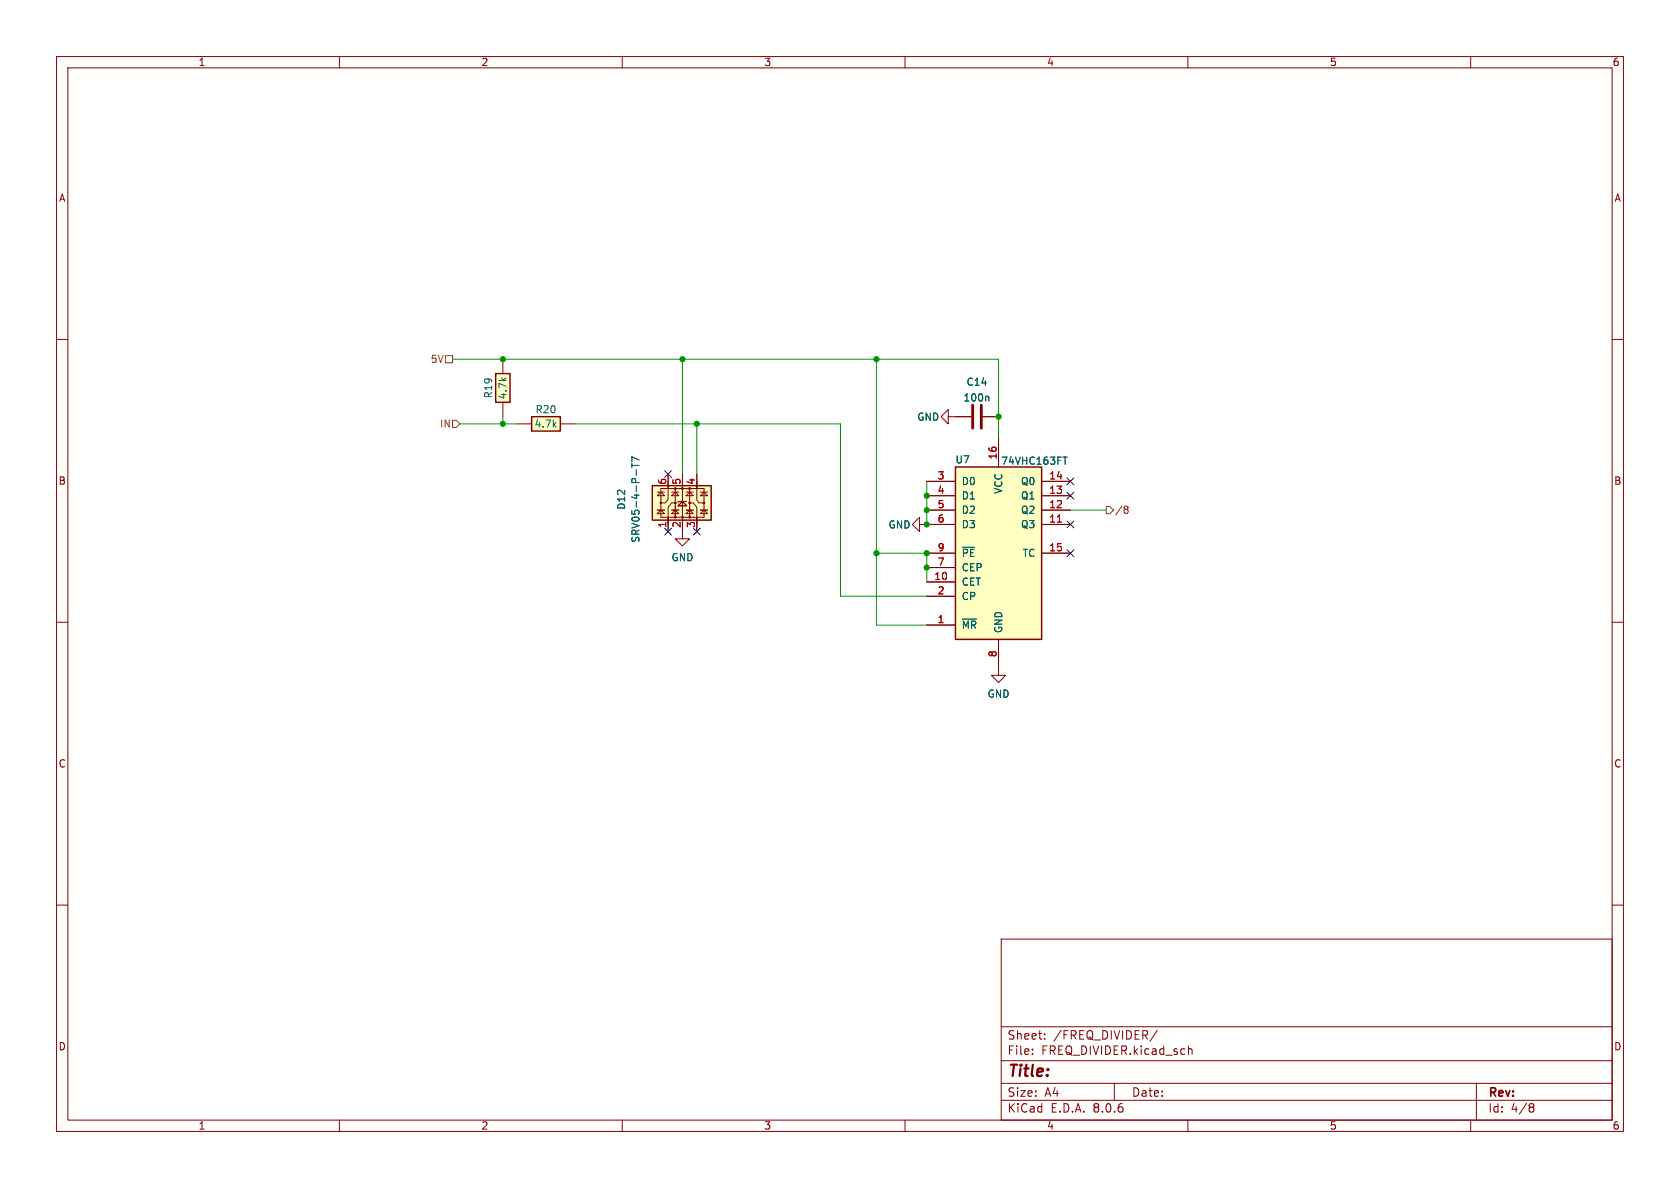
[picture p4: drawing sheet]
<svg xmlns="http://www.w3.org/2000/svg" width="297mm" height="210mm" viewBox="0 0 297 210" stroke-linecap="round" stroke-linejoin="round" font-family="sans-serif">
<g fill="none" stroke="#840000" stroke-width=".18">
<path d="M10 10h277v190h-277zM12 12h273v186h-273zM60 10v2M110 10v2M160 10v2M210 10v2M260 10v2M10 60h2M285 60h2M167.6 73.7v-1.3l-1.2 1.3 1.2 1.2v-1.2h1.3M10 110h2M285 110h2"/>
<path d="M10 160h2M285 160h2M177 166h108v32h-108zM60 198v2M110 198v2M160 198v2M177 194.5h108M177 191.5h108M177 187.5h108M177 181.5h108M182.5 186.3v.1M182.5 185.5v.1"/>
<path d="M184.7 183.6v.1M184.7 182.8v.1M197 191.5v3M204.6 182.1l-1.3 2M210 198v2M210.1 184.9v1.5M210.1 185.5l.2-.1 .4 .1v.9M260 198v2M261 191.5v6.5M270.6 195.1h.3l.3 .3-.3 .3M270.6 195.7h.3M270.9 195.7l.2 .2 .1 .4-.3 .3h-.3"/>
</g>
<path d="M87.6 66h2.6v5.1h-2.6z" fill="#ffffc2"/>
<path d="M87.6 66h2.6v5.1h-2.6z" fill="none" stroke="#840000" stroke-width=".25"/>
<path d="M88.9 63.5v2.5M88.9 71.1v2.6" fill="none" stroke="#840000" stroke-width=".18"/>
<path d="M94 73.7h5.1v2.5h-5.1z" fill="#ffffc2"/>
<path d="M94 73.7h5.1v2.5h-5.1z" fill="none" stroke="#840000" stroke-width=".25"/>
<path d="M91.4 74.9h2.6M99.1 74.9h2.5" fill="none" stroke="#840000" stroke-width=".18"/>
<path d="M115.3 85.9h10.4v6h-10.4z" fill="#ffffc2"/>
<path d="M115.3 85.9h10.4v6h-10.4z" fill="none" stroke="#840000" stroke-width=".25"/>
<g fill="none" stroke="#840000" stroke-width=".18">
<path d="M168.9 73.7h2.8M173.7 73.7h2.8M116.2 90.8l.6-.6 .7 .6zM116.2 90.2h1.3M116.2 87h1.3M116.8 87l.7 .6h-1.3zM116.8 86.4h7.7v5h-7.7zM118.1 85.1v3.2l-.5 .6h-.9M118.1 83.8v2.6M118.1 91.4v2.6M118.7 90.2h1.3M118.7 87h1.3"/>
<path d="M119.4 88.9h-.7l-.6 .8v3M119.4 90.2l.6 .6h-1.3zM119.4 87l.6 .6h-1.3zM119.4 86.4v5M120.6 88.6l.8 .8h-1.5zM120.6 83.8v11.5h1.3l-1.3 1.2-1.2-1.2h1.2M121.3 90.2h1.3M121.3 87h1.3M121.4 88.6h-1.5v.3M121.8 88.9h.8l.6 .8v3M121.9 90.2l.7 .6h-1.3zM121.9 87l.7 .6h-1.3z"/>
<path d="M121.9 86.4v5M123.2 85.1v3.3l.4 .5h.9M123.2 83.8v2.6M123.2 91.4v2.6M123.8 90.2h1.3M123.8 87h1.3M124.5 90.2l.6 .6h-1.3zM124.5 87l.6 .6h-1.3zM176.5 118.1v1.3h1.3l-1.3 1.3-1.2-1.3h1.2"/>
<circle cx="116.8" cy="88.9" r=".13"/>
<circle cx="119.4" cy="88.9" r=".13"/>
<circle cx="119.4" cy="91.4" r=".13"/>
<circle cx="119.4" cy="86.4" r=".13"/>
<circle cx="120.6" cy="91.4" r=".13"/>
<circle cx="120.6" cy="86.4" r=".13"/>
<circle cx="121.9" cy="86.4" r=".13"/>
<circle cx="121.9" cy="91.4" r=".13"/>
<circle cx="121.9" cy="88.9" r=".13"/>
<circle cx="124.5" cy="88.9" r=".13"/>
</g>
<path d="M174.6 70l.2 .2v.7M111.7 81.9v.7M111.7 82.3h1.3M112.5 83.1v.9M113 81.3l-1.3-.5v.8" fill="none" stroke="#006464" stroke-width=".18"/>
<path d="M172 71.6v4.1M173.5 71.6v4.1" fill="none" stroke="#840000" stroke-width=".51"/>
<path d="M168.9 82.6h15.2v30.4h-15.2z" fill="#ffffc2"/>
<path d="M168.9 82.6h15.2v30.4h-15.2z" fill="none" stroke="#840000" stroke-width=".25"/>
<g fill="none" stroke="#840000" stroke-width=".18">
<path d="M168.9 73.7h2.8M173.7 73.7h2.8M176.5 77.5v5.1M118.1 83.8v2.6M118.1 91.4v2.6M120.6 83.8v2.6M120.6 91.4v2.6M123.2 83.8v2.6M123.2 91.4v2.6M162.6 92.7v-1.3l-1.3 1.3 1.3 1.3v-1.3h6.3M163.8 90.2h5.1M163.8 87.6h5.1"/>
<path d="M163.8 85.1h5.1M163.8 97.8h5.1M184.1 92.7h5.1M184.1 90.2h5.1M184.1 87.6h5.1M184.1 85.1h5.1M184.1 97.8h5.1M163.8 110.5h5.1M163.8 102.9h5.1M163.8 105.4h5.1M163.8 100.3h5.1M176.5 113v5.1"/>
</g>
<path d="M174.6 70l.2 .2v.7M111.7 81.9v.7M111.7 82.3h1.3M112.5 83.1v.9M113 81.3l-1.3-.5v.8M170.2 96.7h2.1M187.9 80.8h.8M188.3 80.8v1.3M170.2 109.4h2.4" fill="none" stroke="#006464" stroke-width=".18"/>
<path d="M186.9 92.3h.8" fill="none" stroke="#a90000" stroke-width=".18"/>
<path d="M78.7 62.9h1.3v1.2h-1.3zM80 74.3h.6l.7 .6-.7 .7h-.6zM195.6 89.5h.6l.6 .7-.6 .6h-.6zM199 89.5h.2l.2 .2-.2 .3M199 90h.2M199.2 90l.2 .3v.2l-.1 .2h-.3" fill="none" stroke="#725600" stroke-width=".18"/>
<path d="M80 63.5h96.5v14M81.3 74.9h10.1M88.9 73.7v1.2M101.6 74.9h47v30.5h15.2M120.6 63.5v20.3M123.2 74.9v8.9M154.9 63.5v47h8.9M154.9 97.8h8.9v5.1M163.8 85.1v7.6M189.2 90.2h6.4" fill="none" stroke="#009600" stroke-width=".18"/>
<g fill="none" stroke="#000084" stroke-width=".18">
<path d="M117.5 93.4l1.2 1.2M117.5 83.2l1.2 1.2M118.7 93.4l-1.2 1.2M118.7 83.2l-1.2 1.2M122.6 93.4l1.2 1.2M123.8 93.4l-1.2 1.2M188.6 84.5l1.2 1.2M188.6 87l1.2 1.2M188.6 92.1l1.2 1.2M188.6 97.2l1.2 1.2M189.8 84.5l-1.2 1.2M189.8 87l-1.2 1.2"/>
<path d="M189.8 92.1l-1.2 1.2M189.8 97.2l-1.2 1.2"/>
</g>
<g fill="#009600" stroke="#009600" stroke-width=".18">
<circle cx="163.8" cy="100.3" r=".46"/>
<circle cx="163.8" cy="97.8" r=".46"/>
<circle cx="163.8" cy="90.2" r=".46"/>
<circle cx="163.8" cy="92.7" r=".46"/>
<circle cx="163.8" cy="87.6" r=".46"/>
<circle cx="154.9" cy="97.8" r=".46"/>
<circle cx="176.5" cy="73.7" r=".46"/>
<circle cx="154.9" cy="63.5" r=".46"/>
<circle cx="120.6" cy="63.5" r=".46"/>
<circle cx="123.2" cy="74.9" r=".46"/>
<circle cx="88.9" cy="63.5" r=".46"/>
<circle cx="88.9" cy="74.9" r=".46"/>
</g>
<text font-size="2.8" fill="#840000" x="178" y="190.9">Title:</text>
<g font-size="2.1" fill="#840000">
<text x="178" y="184">Sheet:</text>
<text x="186.2" y="184">/FREQ_DIVIDER/</text>
<text x="178" y="186.7">File:</text>
<text x="184.1" y="186.7">FREQ_DIVIDER.kicad_sch</text>
<text x="178" y="196.9">KiCad</text>
<text x="178" y="194.1">Size:</text>
<text x="184.7" y="194.1">A4</text>
<text x="185.7" y="196.9">E.D.A.</text>
<text x="193.3" y="196.9">8.0.6</text>
<text x="200" y="194.1">Date:</text>
<text x="263" y="194.3">Rev:</text>
<text x="263" y="196.9">Id:</text>
<text x="267.1" y="196.9">4/8</text>
</g>
<g font-size="1.8" fill="#840000">
<text x="35" y="11.9">1</text>
<text x="85" y="11.9">2</text>
<text x="135" y="11.9">3</text>
<text x="185" y="11.9">4</text>
<text x="235" y="11.9">5</text>
<text x="285" y="11.9">6</text>
<text x="10.3" y="35.9">A</text>
<text x="285.3" y="35.9">A</text>
<text x="10.3" y="85.9">B</text>
<text x="285.3" y="85.9">B</text>
<text x="10.3" y="135.9">C</text>
<text x="285.3" y="135.9">C</text>
<text x="10.3" y="185.9">D</text>
<text x="285.3" y="185.9">D</text>
<text x="35" y="199.9">1</text>
<text x="85" y="199.9">2</text>
<text x="135" y="199.9">3</text>
<text x="185" y="199.9">4</text>
<text x="235" y="199.9">5</text>
<text x="285" y="199.9">6</text>
</g>
<g font-size="1.8" fill="#725600">
<text x="76" y="64.4">5V</text>
<text x="77.7" y="75.8">IN</text>
<text x="197" y="91">/8</text>
</g>
<g font-size="1.8" fill="#006464">
<text x="87.2" y="70.5" transform="rotate(-90 87.2 70.5)">R19</text>
<text x="89.8" y="70.7" transform="rotate(-90 89.8 70.7)">4.7k</text>
<text x="170.2" y="71.2">100n</text>
<text x="170.8" y="68.4">C14</text>
<text x="94.4" y="75.8">4.7k</text>
<text x="94.6" y="73.3">R20</text>
<text x="162.1" y="74.6">GND</text>
<text x="168.8" y="82.1">U7</text>
<text x="176.9" y="82.3">74VHC163FT</text>
<text x="169.9" y="86">D0</text>
<text x="169.9" y="88.5">D1</text>
<text x="177.4" y="87.4" transform="rotate(-90 177.4 87.4)">VCC</text>
<text x="180.4" y="88.5">Q1</text>
<text x="180.4" y="86">Q0</text>
<text x="110.7" y="90.2" transform="rotate(-90 110.7 90.2)">D12</text>
<text x="157" y="93.6">GND</text>
<text x="169.9" y="91">D2</text>
<text x="169.9" y="93.6">D3</text>
<text x="180.4" y="93.6">Q3</text>
<text x="180.4" y="91">Q2</text>
<text x="113.3" y="96" transform="rotate(-90 113.3 96)">SRV05-4-P-T7</text>
<text x="118.6" y="99.4">GND</text>
<text x="169.9" y="101.2">CEP</text>
<text x="169.9" y="98.7">~{PE}</text>
<text x="180.7" y="98.7">TC</text>
<text x="169.9" y="103.7">CET</text>
<text x="169.9" y="106.3">CP</text>
<text x="169.9" y="111.4">~{MR}</text>
<text x="177.4" y="112" transform="rotate(-90 177.4 112)">GND</text>
<text x="174.5" y="123.5">GND</text>
</g>
<g font-size="1.8" fill="#a90000">
<text x="176.3" y="81.3" transform="rotate(-90 176.3 81.3)">16</text>
<text x="117.9" y="85.8" transform="rotate(-90 117.9 85.8)">6</text>
<text x="120.4" y="85.8" transform="rotate(-90 120.4 85.8)">5</text>
<text x="122.9" y="85.8" transform="rotate(-90 122.9 85.8)">4</text>
<text x="165.7" y="84.8">3</text>
<text x="165.7" y="87.4">4</text>
<text x="165.7" y="89.9">5</text>
<text x="185.4" y="89.9">12</text>
<text x="185.4" y="87.4">13</text>
<text x="185.4" y="84.8">14</text>
<text x="117.9" y="93.4" transform="rotate(-90 117.9 93.4)">1</text>
<text x="120.4" y="93.4" transform="rotate(-90 120.4 93.4)">2</text>
<text x="122.9" y="93.4" transform="rotate(-90 122.9 93.4)">3</text>
<text x="165.7" y="92.5">6</text>
<text x="185.4" y="92.5">11</text>
<text x="165.7" y="100.1">7</text>
<text x="165.7" y="97.5">9</text>
<text x="185.4" y="97.5">15</text>
<text x="165.1" y="102.6">10</text>
<text x="165.7" y="105.2">2</text>
<text x="165.7" y="110.2">1</text>
<text x="176.3" y="116.3" transform="rotate(-90 176.3 116.3)">8</text>
</g>
</svg>
